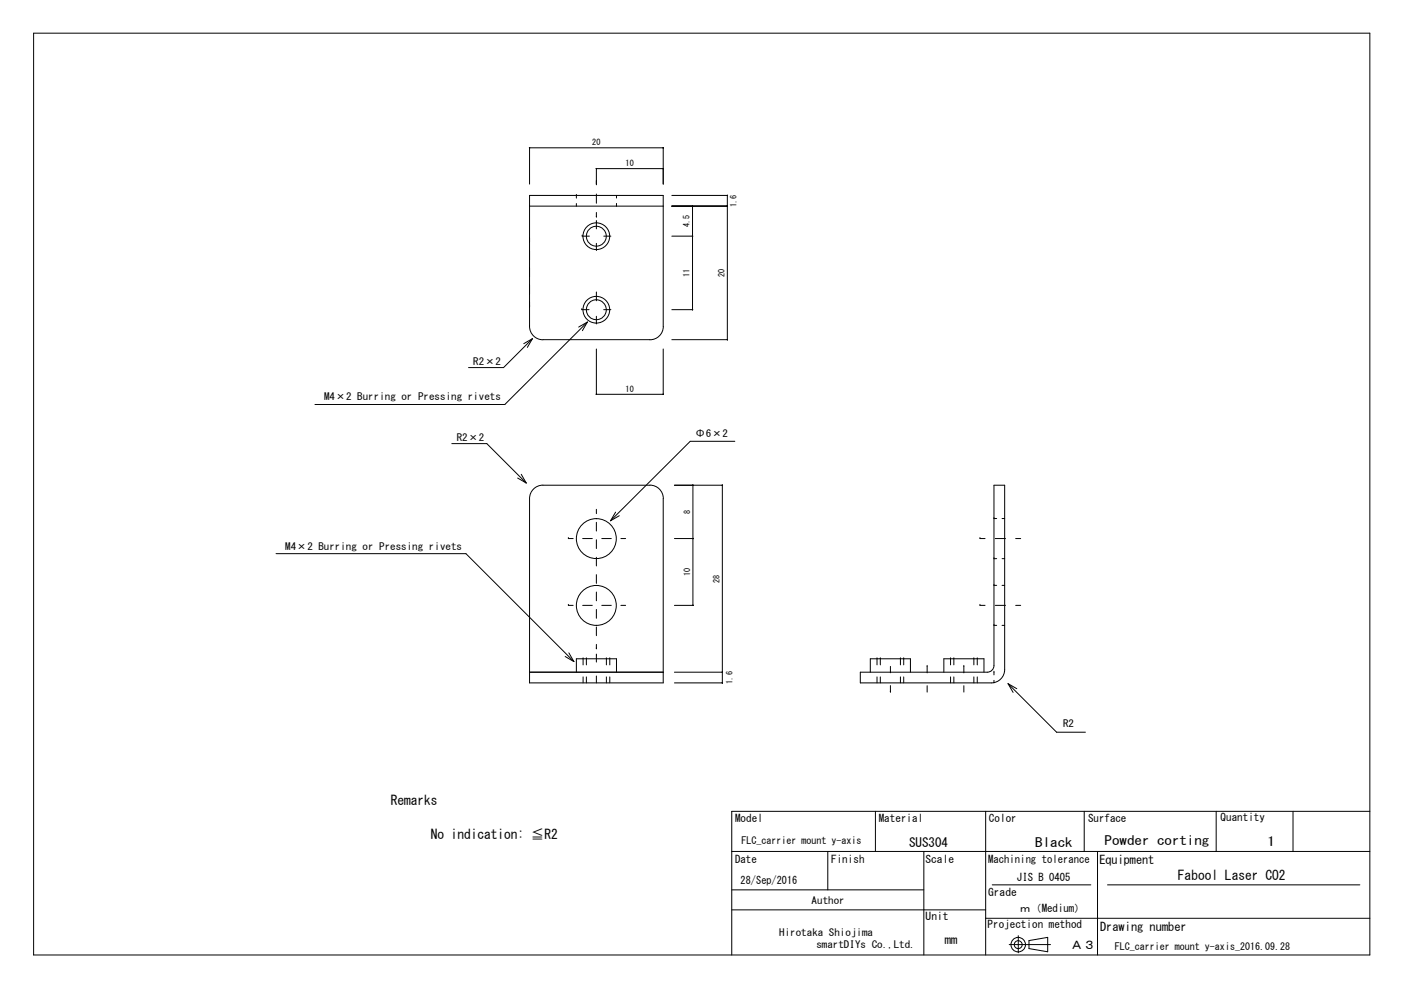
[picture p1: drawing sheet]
<svg xmlns="http://www.w3.org/2000/svg" width="297mm" height="210mm" viewBox="0 0 297 210" stroke-linecap="round" stroke-linejoin="round" font-family="sans-serif">
<g fill="none" stroke="#000" stroke-width=".21">
<path d="M7.1 7h282.7v195.1h-282.7zM112 31.3h.1M112 39v-7.8l28.3 .1v7.7M112.1 31.2v.1M126.2 35.6v.1M126.2 35.6v3.5M126.2 35.7h14.1M140.3 31.2v.1M140.3 35.6v.1M140.4 31.3h.1M140.4 35.7h.1M112 41.4h28.3v27.7a2.82 2.82 0 0 1-2.8 2.8h-22.6a2.84 2.84 0 0 1-2.9-2.8z"/>
<path d="M112 43.6h28.3M121.9 41.4h.1M121.9 41.4v.5M121.9 43.1v.5M123.2 50h.1M123.2 50h1.5M126.2 45.9h.1M126.2 46.9h.1M126.2 41.1v1.9M126.2 45v.9M126.2 46.9v1.5M126.2 51.5v1.5"/>
<path d="M127.7 50h1.5M130.4 43.6h.1M130.4 41.4v.5M130.4 43v.6M142.1 43.6h11.8M142.1 50h4.4M142.1 41.4h11.8M146.5 43.6h.1M146.5 49.9v.1M146.5 43.6v22M146.5 43.6v.1M153.9 41.3v30.6"/>
<path d="M153.9 41.3v.1M153.9 43.6v.1M112 64.9h.1M112.6 71.7l-1 1.8M112.6 71.7l-1.8 1M112.6 71.7l-6.1 6.1h-7.4M123.1 65.5h.1M123.1 65.5h1.5M124.3 68.1l-1.9 1.1M124.3 68.1l-1.1 1.9M124.3 68.1l-17.5 17.5h-40.2M126.2 62h.1"/>
<path d="M126.2 62v1.6M126.2 66.9v1.7M126.2 73.8v9.7M127.7 65.5h1.5M140.3 73.8v9.7M142.1 71.9h11.8M142.1 65.5h4.4M146.5 65.5h.1M146.5 65.5v.1M153.9 71.8v.1M95.6 93.9h7.4l8.3 8.3M126.2 83.4v.1"/>
<path d="M126.2 83.4h14.1M140.3 83.4v.1M140.4 83.4v.1M155.5 93.4h-9.5l-16.8 16.8M58.4 117.2h40.2l22.8 22.8M109.5 101.1l1.8 1.1M110.3 100.4l1 1.8M113.1 103.3l1.1-.6h.7h22.6a2.8 2.8 0 0 1 2.8 2.8v39h-28.3v-39a2.83 2.83 0 0 1 1.1-2.2zM120.2 114h.1M120.2 114h1.1M123.3 114h2M126.2 107.8v.9"/>
<path d="M126.2 110.5v1.9M126.2 114.2v1.9M126.2 117.9v1.9M127.3 114h2M130.2 108.4l-1 1.8M131 109.1l-1.8 1.1M131.4 114h1M142.7 102.7h10.1M142.7 114h3.9M146.6 102.6v.1M146.6 113.9v.1M146.6 102.6v25.5"/>
<path d="M146.6 102.7h.1M152.8 102.6v41.9M152.8 102.6v.1M207.3 114h.1M207.3 114h1.1M210.3 118.2h.1M210.3 109.7h.1M210.3 102.7h2.3v39a2.82 2.82 0 0 1-2.9 2.8h-27.7v-2.3h26.9a1.41 1.41 0 0 0 1.4-1.4zM210.3 118.2h.6M210.3 109.7h.6M210.6 114h2.1M212 118.2h.6"/>
<path d="M212 109.7h.6M214.9 114h1M119.6 138.9l1.8 1.1M120.2 128.1h.1M120.2 128.1h1.1M120.4 138.1l1 1.9M123.3 128.1h2M123.4 139.4h.1M123.4 139.4v1.3M124.1 139.4h.1M124.1 139.4v1.3M126.2 137.3h.1"/>
<path d="M126.2 138.6h.1M126.2 121.6v1.8M126.2 125.3v1.8M126.2 129v1.8M126.2 132.7v1.8M126.2 136.3v1M126.2 138.6v1.5M127.3 128.1h2M128.3 139.4h.1M128.3 139.4v1.3M129 139.4h.1M129 139.4v1.3"/>
<path d="M131.4 128.1h1M142.7 128.1h3.9M146.6 128.1h.1M185.5 139.4h.1M185.5 139.4v1.3M186.2 139.4h.1M186.2 139.4v1.3M190.5 139.4h.1M190.5 139.4v1.3M191.2 139.4h.1M191.2 139.4v1.3M201.1 139.4h.1"/>
<path d="M201.1 139.4v1.3M201.8 139.4h.1M201.8 139.4v1.3M206 139.4h.1M206 139.4v1.3M206.8 139.4h.1M206.8 139.4v1.3M207.3 128.1h.1M207.3 128.1h1.1M210.3 132.3h.1M210.3 123.9h.1M210.3 132.3h.6"/>
<path d="M210.3 123.9h.6M210.6 128.1h2.1M212 132.3h.6M212 123.9h.6M214.9 128.1h1M112 142.2h28.3M121.9 142.2v-2.8h8.5v2.8M123.4 143.2v1.3M124.1 143.2v1.3M126.2 143v1.5M128.3 143.2v1.3M129 143.2v1.3"/>
<path d="M142.7 142.2h10.1M142.7 144.5h10.1M152.8 142.2v.1M152.8 144.5h.1M184.1 142.2v-2.8h8.5v2.8M185.5 143.2v1.3M186.2 143.2v1.3M188.4 146.4h.1M188.4 141v1.4M188.4 145.1v1.3M190.5 143.2v1.3M191.2 143.2v1.3"/>
<path d="M196.2 141h.1M196.2 141v1.4M196.2 145.1v1.3M199.7 142.2v-2.8h8.5v2.8M201.1 143.2v1.3M201.8 143.2v1.3M203.9 141h.1M203.9 141v1.4M203.9 145.1v1.3M206 143.2v1.3M206.8 143.2v1.3M210.3 142.2h.1"/>
<path d="M210.3 142.2v.6M210.3 143.9v.6M213.3 144.7l10.2 10.2h6.1M213.3 144.7l1.8 1M213.3 144.7l1 1.8M185.2 171.7v8.5M208.5 171.7v30.4M229.4 171.7v8.5M257.3 171.7v8.5M273.6 171.7v8.5M289.8 171.7h-135v30.4M154.8 188.3h40.7"/>
<path d="M154.8 180.2h135M154.8 192.5h53.7M175.1 180.2v8.1M195.5 180.2v21.9M208.5 194.3h81.3M209.9 187.2h20.9M213.5 199.9h8.7M215.4 198v3.6M217.7 199l4-.7v3.1l-4-.7zM232.2 180.2v21.9M234.3 187.2h53.4"/>
<circle cx="126.2" cy="50" r="2.11"/>
<circle cx="126.2" cy="50" r="2.83"/>
<circle cx="126.2" cy="65.5" r="2.11"/>
<circle cx="126.2" cy="65.5" r="2.83"/>
<circle cx="126.2" cy="114" r="4.2"/>
<circle cx="126.2" cy="128.1" r="4.2"/>
<circle cx="215.4" cy="199.9" r="1.54"/>
<circle cx="215.4" cy="199.9" r=".84"/>
</g>
<g font-size="2.8">
<text x="82.7" y="170.4">Remarks</text>
<text x="91.1" y="177.5">No indication: ≦R2</text>
<text x="249.2" y="186.1">Fabool Laser CO2</text>
</g>
<g font-size="2.7">
<text x="192.3" y="179.2">SUS304</text>
<text x="219" y="179.2">Black</text>
<text x="233.7" y="178.8">Powder corting</text>
<text x="268.2" y="179.1">1</text>
</g>
<g font-size="2.5">
<text x="232.6" y="182.9">Equipment</text>
<text x="232.7" y="196.9">Drawing number</text>
<text x="199.9" y="199.8">mm</text>
<text x="226.5" y="200.8">Ａ３</text>
</g>
<g font-size="2.3">
<text x="258.2" y="173.8">Quantity</text>
<text x="155.5" y="174">Model</text>
<text x="185.9" y="174">Material</text>
<text x="209.2" y="174">Color</text>
<text x="230.2" y="174">Surface</text>
<text x="155.5" y="182.5">Date</text>
<text x="175.8" y="182.5">Finish</text>
<text x="195.8" y="182.5">Scale</text>
<text x="209.1" y="182.5">Machining tolerance</text>
<text x="156.7" y="187">28/Sep/2016</text>
<text x="209.1" y="189.6">Grade</text>
<text x="215.2" y="186.3">JIS B 0405</text>
<text x="195.8" y="194.7">Unit</text>
<text x="208.9" y="196.4">Projection method</text>
<text x="215.8" y="193">ｍ（Medium）</text>
</g>
<g font-size="2.1">
<text x="100.1" y="77.2">R2×2</text>
<text x="68.6" y="84.7">M4×2 Burring or Pressing rivets</text>
<text x="96.6" y="93.3">R2×2</text>
<text x="147" y="92.4">Φ6×2</text>
<text x="60.3" y="116.3">M4×2 Burring or Pressing rivets</text>
<text x="224.9" y="153.9">R2</text>
<text x="156.8" y="178.7">FLC_carrier mount y-axis</text>
<text x="171.7" y="191.2">Author</text>
<text x="164.8" y="198">Hirotaka Shiojima</text>
<text x="172.7" y="200.6">smartDIYs Co.,Ltd.</text>
<text x="235.9" y="200.9">FLC_carrier mount y-axis_2016.09.28</text>
</g>
<g font-size="1.8">
<text x="125.3" y="30.7">20</text>
<text x="132.4" y="35.1">10</text>
<text x="155.8" y="43.8" transform="rotate(-90 155.8 43.8)">1.6</text>
<text x="145.9" y="48.1" transform="rotate(-90 145.9 48.1)">4.5</text>
<text x="145.9" y="58.6" transform="rotate(-90 145.9 58.6)">11</text>
<text x="153.2" y="58.6" transform="rotate(-90 153.2 58.6)">20</text>
<text x="132.4" y="82.9">10</text>
<text x="146" y="108.7" transform="rotate(-90 146 108.7)">8</text>
<text x="146" y="121.9" transform="rotate(-90 146 121.9)">10</text>
<text x="152.2" y="123.3" transform="rotate(-90 152.2 123.3)">28</text>
<text x="155" y="144.7" transform="rotate(-90 155 144.7)">1.6</text>
</g>
</svg>
